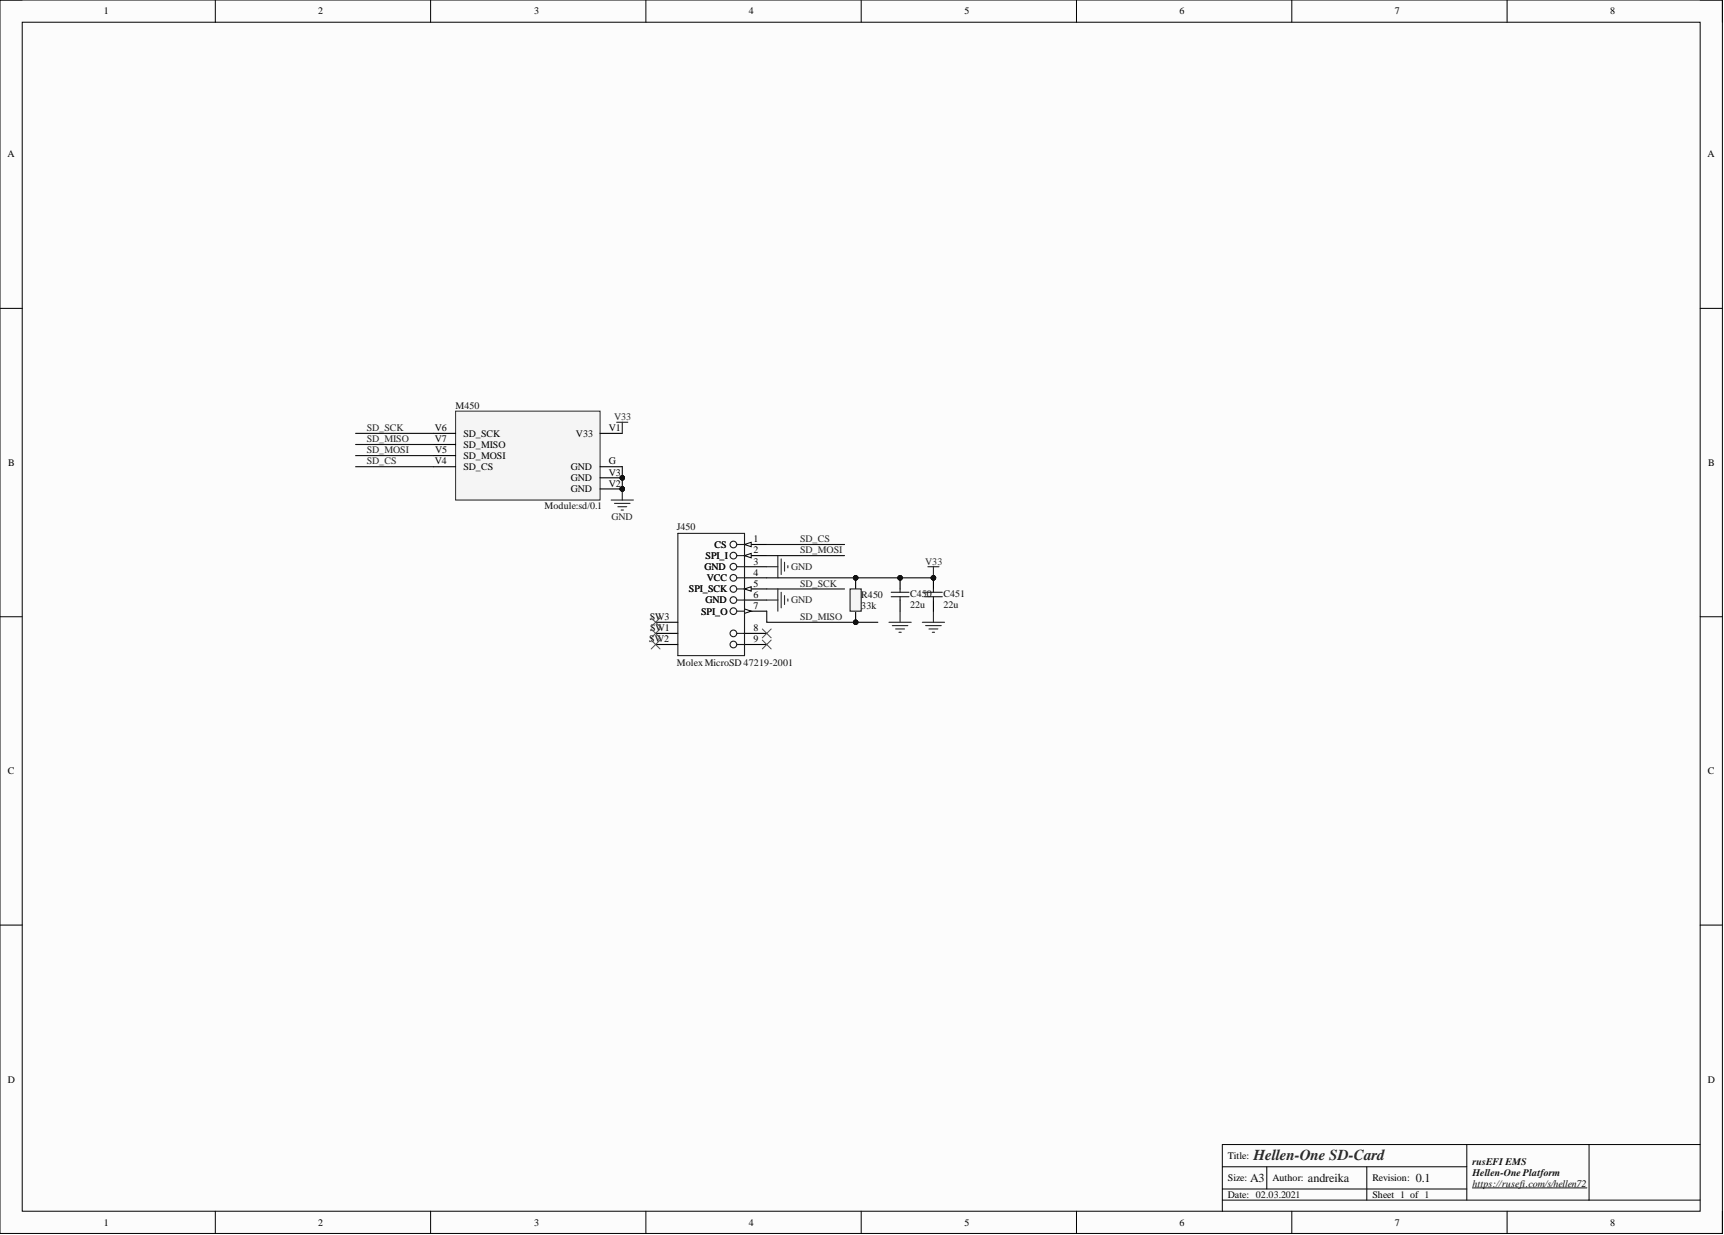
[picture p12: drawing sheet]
<svg xmlns="http://www.w3.org/2000/svg" width="393mm" height="282mm" viewBox="0 0 393 282" stroke-linecap="round" stroke-linejoin="round" font-family="sans-serif">
<path d="M0 0h393v281.5h-393z" fill-rule="evenodd" fill="#fcfcfc"/>
<path d="M0 0h393v281.5h-393z" fill="none" stroke="#000" stroke-width=".23"/>
<path d="M5.1 5.1h382.8v271.3h-382.8z" fill-rule="evenodd" fill="#fcfcfc"/>
<g fill="none" stroke="#000" stroke-width=".23">
<path d="M0 0h5.1M5.1 5.1h382.8v271.3h-382.8zM49.1 0v5.1M98.2 0v5.1M147.4 0v5.1M196.5 0v5.1M245.6 0v5.1M294.7 0v5.1M343.9 0v5.1M387.9 0h5.1v5.1M0 70.4h5.1M387.9 70.4h5.1"/>
<path d="M0 140.8h5.1M387.9 140.8h5.1M0 211.1h5.1M387.9 211.1h5.1M49.1 276.4v5.1M98.2 276.4v5.1M147.4 276.4v5.1M196.5 276.4v5.1M245.6 276.4v5.1M278.9 266.3h55.8M278.9 273.9h109M278.9 271.4h55.8"/>
<path d="M289 266.3v5.1M294.7 276.4v5.1M311.8 266.3v7.6M334.7 261.2v12.7M343.9 276.4v5.1M362.6 261.2v12.7M387.9 261.2h-109v15.2M393 276.4v5.1"/>
</g>
<path d="M335.9 271.1h26.2" fill="none" stroke="#0e0e0e" stroke-width=".23"/>
<path d="M169.9 126.8h5M149.6 142h5.1M149.6 147.1h5.1M149.6 144.6h5.1" fill="none" stroke="#000" stroke-width=".25"/>
<path d="M169.9 126.8l1.5-.5v1z" fill="#fbfbfb"/>
<path d="M169.9 126.8l1.5-.5v1z" fill="none" stroke="#000" stroke-width=".23"/>
<path d="M169.9 129.3h5M169.9 131.9h5M169.9 134.4h5" fill="none" stroke="#000" stroke-width=".25"/>
<path d="M169.9 134.4l1.5-.5v1z" fill="#fbfbfb"/>
<path d="M169.9 134.4l1.5-.5v1z" fill="none" stroke="#000" stroke-width=".23"/>
<path d="M169.9 137h5M169.9 139.5h5" fill="none" stroke="#000" stroke-width=".25"/>
<path d="M169.9 139l1.5 .5-1.5 .5z" fill="#fbfbfb"/>
<path d="M169.9 139l1.5 .5-1.5 .5z" fill="none" stroke="#000" stroke-width=".23"/>
<path d="M169.9 124.3h5M169.9 147.1h5" fill="none" stroke="#000" stroke-width=".25"/>
<path d="M169.9 124.3l1.5-.5v1z" fill="#fbfbfb"/>
<path d="M169.9 124.3l1.5-.5v1z" fill="none" stroke="#000" stroke-width=".23"/>
<g fill="none" stroke="#1c1c1c" stroke-width=".25">
<path d="M154.7 121.7h15.2v27.9h-15.2zM168.1 139.5h1.8M168.1 134.4h1.8M168.1 137h1.8M168.1 131.9h1.8M168.1 129.3h1.8M168.1 124.3h1.8M168.1 126.8h1.8M168.1 147.1h1.8M168.1 144.6h1.8"/>
<circle cx="167.3" cy="137" r=".76"/>
<circle cx="167.3" cy="131.9" r=".76"/>
<circle cx="167.3" cy="124.3" r=".76"/>
<circle cx="167.3" cy="129.3" r=".76"/>
<circle cx="167.3" cy="126.8" r=".76"/>
<circle cx="167.3" cy="134.4" r=".76"/>
<circle cx="167.3" cy="139.5" r=".76"/>
<circle cx="167.3" cy="144.6" r=".76"/>
<circle cx="167.3" cy="147.1" r=".76"/>
</g>
<path d="M169.9 144.6h5" fill="none" stroke="#000" stroke-width=".25"/>
<path d="M148.6 141l2 2M148.6 143.5l2 2.1M148.6 146.1l2 2M150.6 141l-2 2M150.6 143.5l-2 2.1M150.6 146.1l-2 2M173.9 146.1l2.1 2M173.9 143.5l2.1 2.1M176 146.1l-2.1 2M176 143.5l-2.1 2.1" fill="none" stroke="#4c4c4c" stroke-width=".23"/>
<path d="M174.9 129.3h2.6M174.9 137h2.6M177.5 126.8v5.1M177.5 134.4v5.1M178.2 127.6v3.5M178.2 135.2v3.5M179 128.3v2.1M179 135.9v2.1M179.8 129.1v.5M179.8 136.7v.5M211.7 129.3h2.5M213 129.3v2.6" fill="none" stroke="#262626" stroke-width=".25"/>
<circle cx="213" cy="131.9" r=".51" fill="#0e0e0e"/>
<circle cx="213" cy="131.9" r=".51" fill="none" stroke="#0e0e0e" stroke-width=".23"/>
<circle cx="195.2" cy="131.9" r=".51" fill="#0e0e0e"/>
<circle cx="195.2" cy="131.9" r=".51" fill="none" stroke="#0e0e0e" stroke-width=".23"/>
<circle cx="195.2" cy="142" r=".51" fill="#0e0e0e"/>
<circle cx="195.2" cy="142" r=".51" fill="none" stroke="#0e0e0e" stroke-width=".23"/>
<path d="M195.2 131.9v2.5" fill="none" stroke="#000" stroke-width=".25"/>
<circle cx="195.2" cy="131.9" r=".51" fill="#0e0e0e"/>
<circle cx="195.2" cy="131.9" r=".51" fill="none" stroke="#0e0e0e" stroke-width=".23"/>
<path d="M195.2 139.5v2.5" fill="none" stroke="#000" stroke-width=".25"/>
<circle cx="195.2" cy="142" r=".51" fill="#0e0e0e"/>
<circle cx="195.2" cy="142" r=".51" fill="none" stroke="#0e0e0e" stroke-width=".23"/>
<path d="M194 134.4h2.5v5.1h-2.5z" fill-rule="evenodd" fill="#f5f5f5"/>
<path d="M194 134.4h2.5v5.1h-2.5z" fill="none" stroke="#1c1c1c" stroke-width=".25"/>
<path d="M213 139.5v2.5M210.4 142h5.1M211.2 142.8h3.5M212 143.5h2M212.7 144.3h.5" fill="none" stroke="#262626" stroke-width=".25"/>
<circle cx="205.4" cy="131.9" r=".51" fill="#0e0e0e"/>
<circle cx="205.4" cy="131.9" r=".51" fill="none" stroke="#0e0e0e" stroke-width=".23"/>
<path d="M205.4 131.9v2.5" fill="none" stroke="#000" stroke-width=".25"/>
<circle cx="205.4" cy="131.9" r=".51" fill="#0e0e0e"/>
<circle cx="205.4" cy="131.9" r=".51" fill="none" stroke="#0e0e0e" stroke-width=".23"/>
<path d="M205.4 137v2.5" fill="none" stroke="#000" stroke-width=".25"/>
<path d="M203.3 136.2h4.1M203.3 135.2h4.1M205.4 134.4v.8M205.4 136.2v.8" fill="none" stroke="#1c1c1c" stroke-width=".25"/>
<path d="M205.4 139.5v2.5M202.8 142h5.1M203.6 142.8h3.5M204.3 143.5h2.1M205.1 144.3h.5" fill="none" stroke="#262626" stroke-width=".25"/>
<circle cx="213" cy="131.9" r=".51" fill="#0e0e0e"/>
<circle cx="213" cy="131.9" r=".51" fill="none" stroke="#0e0e0e" stroke-width=".23"/>
<path d="M213 131.9v2.5" fill="none" stroke="#000" stroke-width=".25"/>
<circle cx="213" cy="131.9" r=".51" fill="#0e0e0e"/>
<circle cx="213" cy="131.9" r=".51" fill="none" stroke="#0e0e0e" stroke-width=".23"/>
<path d="M213 137v2.5" fill="none" stroke="#000" stroke-width=".25"/>
<path d="M210.9 136.2h4.1M210.9 135.2h4.1M213 134.4v.8M213 136.2v.8" fill="none" stroke="#1c1c1c" stroke-width=".25"/>
<path d="M174.9 139.5v2.5h25.4" fill="none" stroke="#0e0e0e" stroke-width=".25"/>
<circle cx="195.2" cy="142" r=".51" fill="#0e0e0e"/>
<circle cx="195.2" cy="142" r=".51" fill="none" stroke="#0e0e0e" stroke-width=".23"/>
<path d="M174.9 131.9h38.1M174.9 134.4h17.8" fill="none" stroke="#0e0e0e" stroke-width=".25"/>
<circle cx="213" cy="131.9" r=".51" fill="#0e0e0e"/>
<circle cx="213" cy="131.9" r=".51" fill="none" stroke="#0e0e0e" stroke-width=".23"/>
<circle cx="205.4" cy="131.9" r=".51" fill="#0e0e0e"/>
<circle cx="205.4" cy="131.9" r=".51" fill="none" stroke="#0e0e0e" stroke-width=".23"/>
<circle cx="195.2" cy="131.9" r=".51" fill="#0e0e0e"/>
<circle cx="195.2" cy="131.9" r=".51" fill="none" stroke="#0e0e0e" stroke-width=".23"/>
<path d="M174.9 126.8h17.8M174.9 124.3h17.8" fill="none" stroke="#0e0e0e" stroke-width=".25"/>
<circle cx="142" cy="111.6" r=".51" fill="#0e0e0e"/>
<circle cx="142" cy="111.6" r=".51" fill="none" stroke="#0e0e0e" stroke-width=".23"/>
<circle cx="142" cy="109.1" r=".51" fill="#0e0e0e"/>
<circle cx="142" cy="109.1" r=".51" fill="none" stroke="#0e0e0e" stroke-width=".23"/>
<path d="M103.9 93.8h33v20.3h-33z" fill-rule="evenodd" fill="#f5f5f5"/>
<path d="M103.9 93.8h33v20.3h-33z" fill="none" stroke="#262626" stroke-width=".23"/>
<path d="M136.9 98.9h5.1M136.9 111.6h5.1" fill="none" stroke="#000" stroke-width=".25"/>
<circle cx="142" cy="111.6" r=".51" fill="#0e0e0e"/>
<circle cx="142" cy="111.6" r=".51" fill="none" stroke="#0e0e0e" stroke-width=".23"/>
<path d="M136.9 109.1h5.1" fill="none" stroke="#000" stroke-width=".25"/>
<circle cx="142" cy="109.1" r=".51" fill="#0e0e0e"/>
<circle cx="142" cy="109.1" r=".51" fill="none" stroke="#0e0e0e" stroke-width=".23"/>
<path d="M98.9 98.9h5M98.9 106.5h5M98.9 104h5M98.9 101.4h5M136.9 106.5h5.1" fill="none" stroke="#000" stroke-width=".25"/>
<path d="M139.4 114.1h5.1M140.2 114.9h3.6M141 115.7h2M141.7 116.4h.5M142 111.6v2.5" fill="none" stroke="#262626" stroke-width=".25"/>
<circle cx="142" cy="111.6" r=".51" fill="#0e0e0e"/>
<circle cx="142" cy="111.6" r=".51" fill="none" stroke="#0e0e0e" stroke-width=".23"/>
<path d="M81.1 98.9h17.8M81.1 101.4h17.8M81.1 106.5h17.8M81.1 104h17.8M142 106.5v5.1" fill="none" stroke="#0e0e0e" stroke-width=".25"/>
<path d="M140.7 96.4h2.5M142 96.4v2.5" fill="none" stroke="#262626" stroke-width=".25"/>
<circle cx="142" cy="111.6" r=".51" fill="#0e0e0e"/>
<circle cx="142" cy="111.6" r=".51" fill="none" stroke="#0e0e0e" stroke-width=".23"/>
<circle cx="142" cy="109.1" r=".51" fill="#0e0e0e"/>
<circle cx="142" cy="109.1" r=".51" fill="none" stroke="#0e0e0e" stroke-width=".23"/>
<text font-size="3.5" fill="#262626" x="286" y="264.7">Hellen-One SD-Card</text>
<g font-size="2.8" fill="#0e0e0e">
<text x="285.2" y="269.8">A3</text>
<text x="298.4" y="269.8">andreika</text>
<text x="323" y="269.8">0.1</text>
</g>
<g font-size="2.3">
<text x="23.7" y="3.3">1</text>
<text x="72.6" y="3.3">2</text>
<text x="121.9" y="3.3">3</text>
<text x="170.9" y="3.3">4</text>
<text x="220.1" y="3.3">5</text>
<text x="269.1" y="3.3">6</text>
<text x="318.3" y="3.3">7</text>
<text x="367.4" y="3.3">8</text>
<text x="1.7" y="35.9">A</text>
<text x="389.6" y="35.9">A</text>
<text x="99.2" y="98.4">V6</text>
<text x="99.2" y="100.9">V7</text>
<text x="105.7" y="99.7">SD_SCK</text>
<text x="131.4" y="99.7">V33</text>
<text x="138.9" y="98.4">V1</text>
<text x="1.9" y="106.4">B</text>
<text x="99.2" y="106">V4</text>
<text x="99.3" y="103.5">V5</text>
<text x="105.7" y="107.3">SD_CS</text>
<text x="105.7" y="104.7">SD_MOSI</text>
<text x="105.7" y="102.2">SD_MISO</text>
<text x="130.2" y="107.3">GND</text>
<text x="138.9" y="106">G</text>
<text x="389.8" y="106.4">B</text>
<text x="130.2" y="112.4">GND</text>
<text x="130.2" y="109.8">GND</text>
<text x="138.9" y="111.1">V2</text>
<text x="138.9" y="108.5">V3</text>
<text x="171.9" y="123.8">1</text>
<text x="171.9" y="126.3">2</text>
<text x="171.9" y="128.8">3</text>
<text x="171.9" y="131.4">4</text>
<text x="171.9" y="133.9">5</text>
<text x="171.9" y="136.4">6</text>
<text x="148.2" y="141.5">SW3</text>
<text x="171.9" y="139">7</text>
<text x="148.1" y="146.6">SW2</text>
<text x="148.3" y="144.1">SW1</text>
<text x="171.9" y="146.6">9</text>
<text x="171.9" y="144.1">8</text>
<text x="1.8" y="176.7">C</text>
<text x="389.7" y="176.7">C</text>
<text x="1.8" y="247.1">D</text>
<text x="389.7" y="247.1">D</text>
<text x="280.2" y="264.5">Title:</text>
<text x="280.2" y="269.6">Size:</text>
<text x="290.3" y="269.6">Author:</text>
<text x="313.1" y="269.6">Revision:</text>
<text x="280.2" y="273.4">Date: 02.03.2021</text>
<text x="313.1" y="273.4">Sheet 1 of 1</text>
<text x="23.7" y="279.7">1</text>
<text x="72.6" y="279.7">2</text>
<text x="121.9" y="279.7">3</text>
<text x="170.9" y="279.7">4</text>
<text x="220.1" y="279.7">5</text>
<text x="269.1" y="279.7">6</text>
<text x="318.3" y="279.7">7</text>
<text x="367.4" y="279.7">8</text>
</g>
<g font-size="2.3" fill="#0e0e0e">
<text x="103.9" y="93.3">M450</text>
<text x="124.2" y="116.2">Module:sd/0.1</text>
<text x="154.4" y="121">J450</text>
<text x="163" y="125">CS</text>
<text x="160.7" y="130.1">GND</text>
<text x="161" y="127.6">SPI_I</text>
<text x="157.2" y="135.2">SPI_SCK</text>
<text x="161" y="137.7">GND</text>
<text x="161.2" y="132.6">VCC</text>
<text x="196.5" y="136.4">R450</text>
<text x="207.6" y="136.2">C450</text>
<text x="215.3" y="136.2">C451</text>
<text x="160" y="140.3">SPI_O</text>
<text x="196.5" y="139">33k</text>
<text x="207.6" y="138.7">22u</text>
<text x="215.3" y="138.7">22u</text>
<text x="154.4" y="151.9">Molex MicroSD 47219-2001</text>
<text x="335.9" y="268.4">Hellen-One Platform</text>
<text x="335.9" y="265.9">rusEFI EMS</text>
<text x="335.9" y="270.9">https://rusefi.com/s/hellen72</text>
</g>
<g font-size="2.3" fill="#262626">
<text x="140.1" y="95.9">V33</text>
<text x="83.7" y="98.4">SD_SCK</text>
<text x="83.7" y="100.9">SD_MISO</text>
<text x="83.7" y="106">SD_CS</text>
<text x="83.7" y="103.5">SD_MOSI</text>
<text x="139.5" y="118.7">GND</text>
<text x="182.5" y="123.8">SD_CS</text>
<text x="180.5" y="130.1">GND</text>
<text x="182.5" y="126.3">SD_MOSI</text>
<text x="211.1" y="128.8">V33</text>
<text x="180.5" y="137.7">GND</text>
<text x="182.5" y="133.9">SD_SCK</text>
<text x="182.5" y="141.5">SD_MISO</text>
</g>
</svg>
